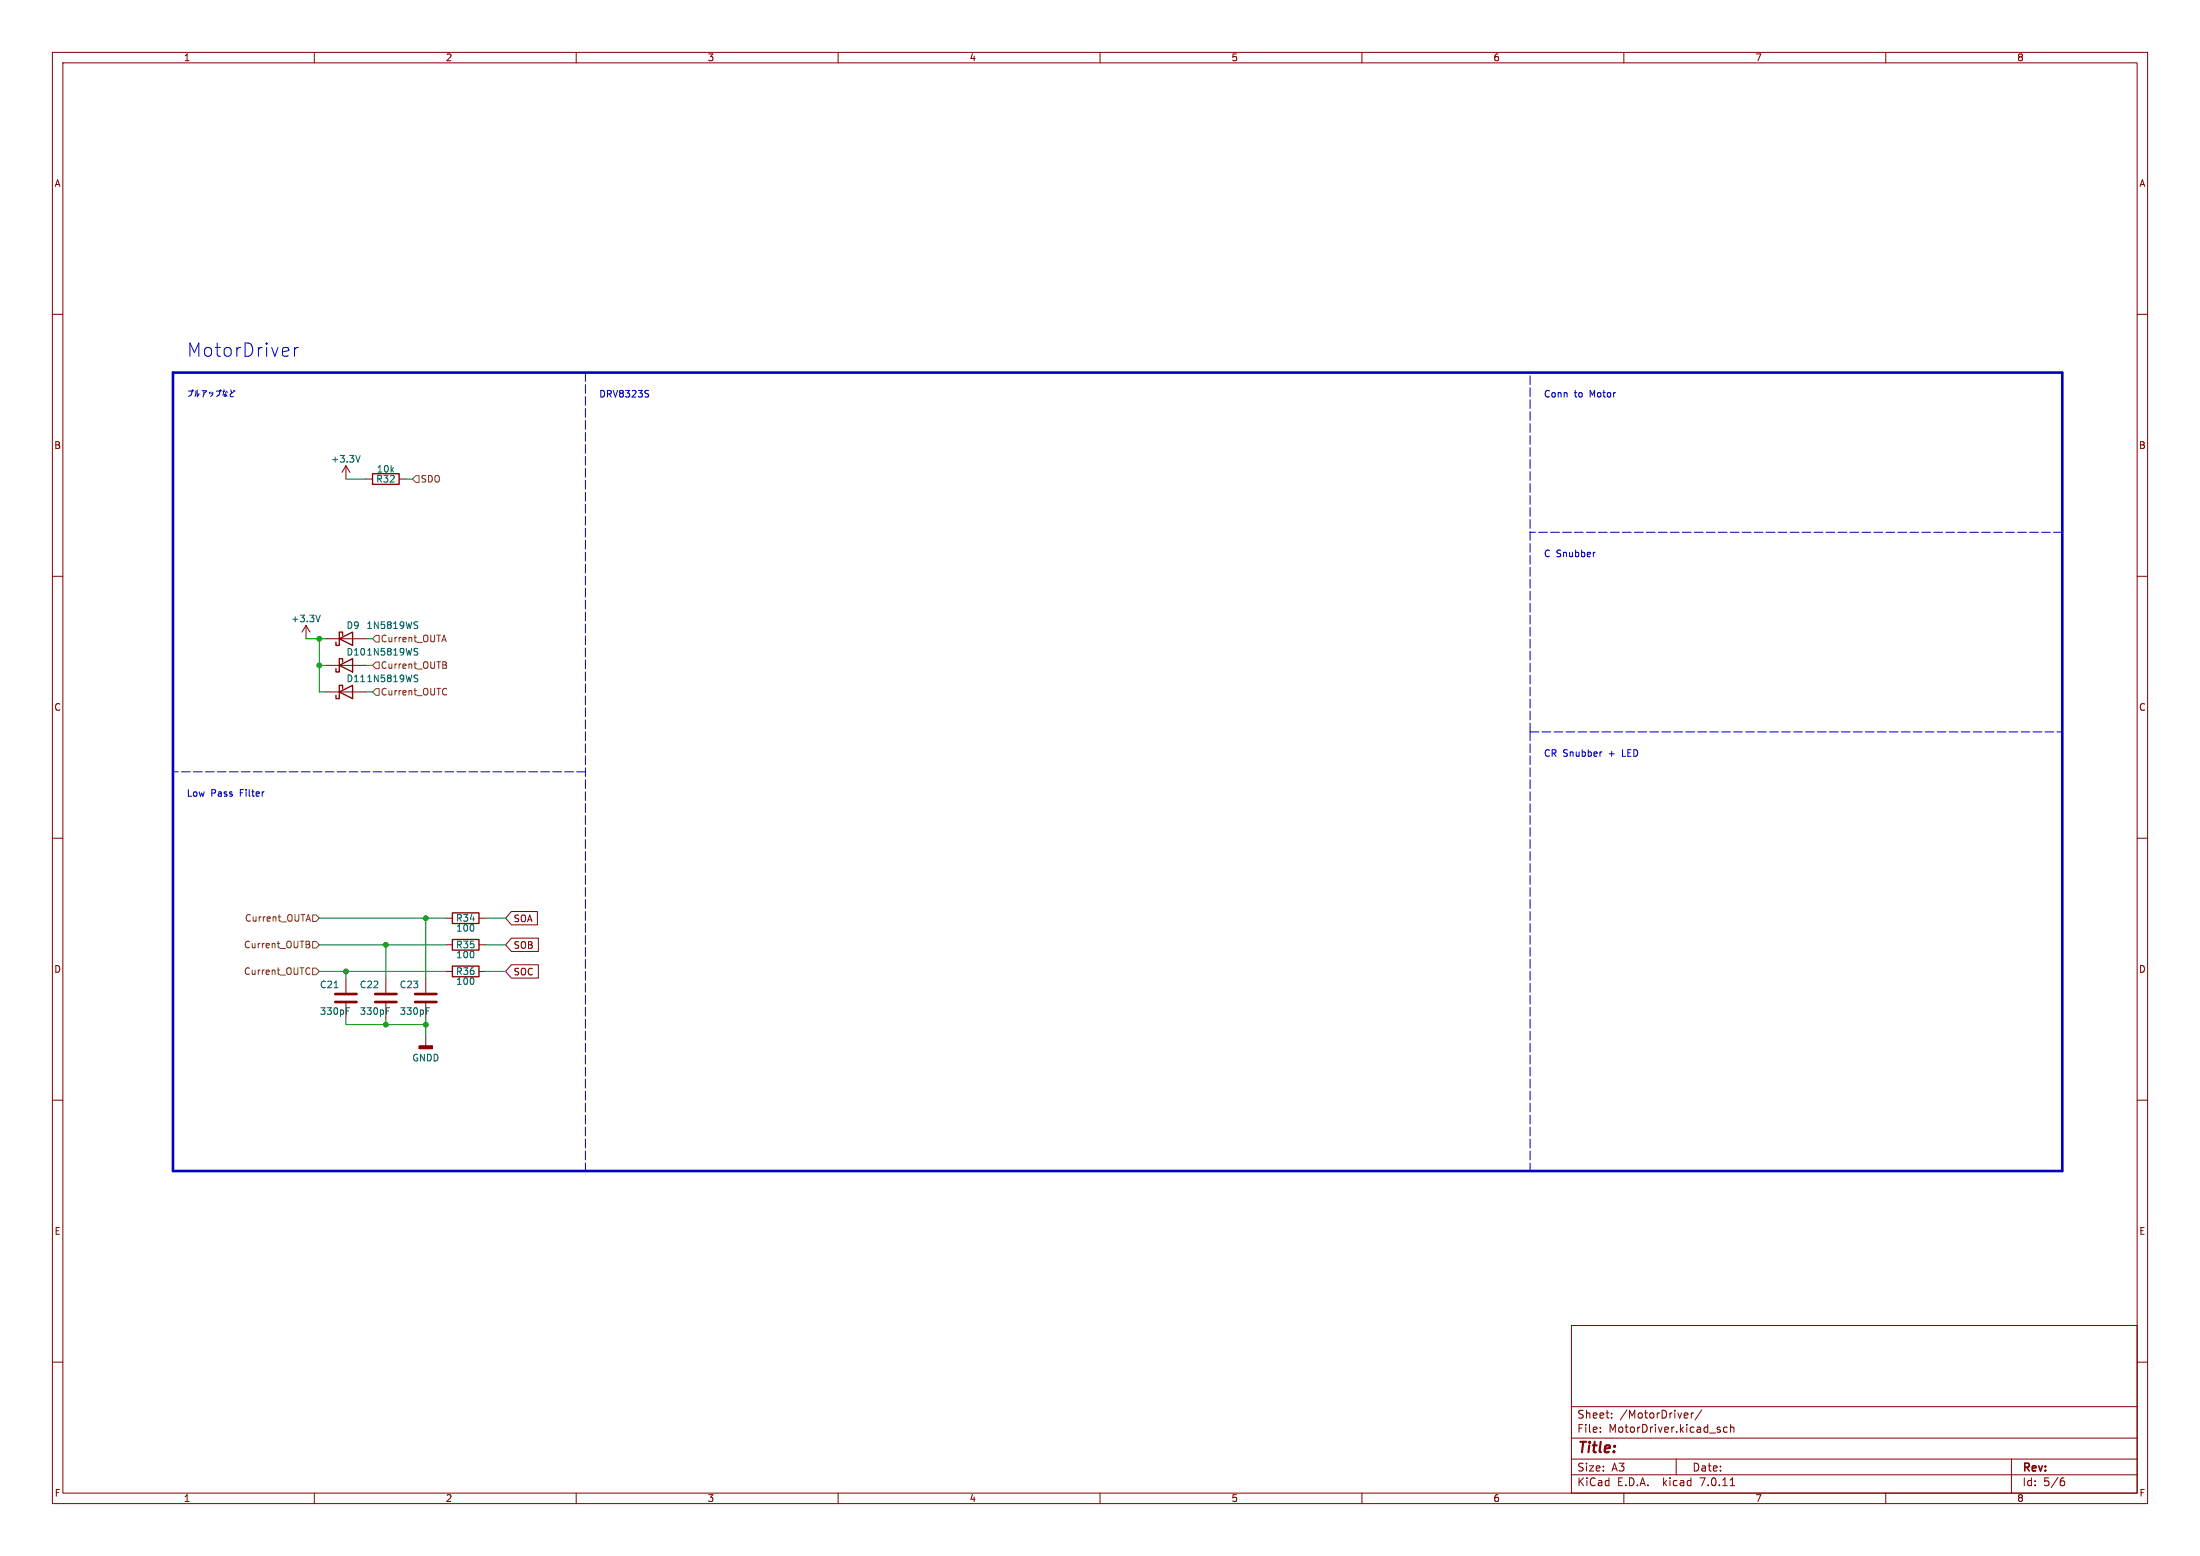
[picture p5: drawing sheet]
<svg xmlns="http://www.w3.org/2000/svg" width="420mm" height="297mm" viewBox="0 0 420 297" stroke-linecap="round" stroke-linejoin="round" font-family="sans-serif">
<g fill="none" stroke="#840000" stroke-width=".19">
<path d="M10 10h400v277h-400zM12 12h396v273h-396zM60 10v2M110 10v2M160 10v2M210 10v2M260 10v2M310 10v2M360 10v2M10 60h2M408 60h2M66 88.9v2.5"/>
<path d="M66 88.9l-.7 1.3M66 88.9l.8 1.3M69.8 91.4h1.3M76.2 91.4h1.3M10 110h2M58.4 119.4l-.7 1.3M58.4 119.4v2.5M58.4 119.4l.8 1.3M408 110h2M62.2 132.1h7.6M62.2 127h7.6M62.2 121.9h7.6"/>
<path d="M10 160h2M408 160h2M85.1 175.3h1.3M91.4 175.3h1.3M97.6 179.1h5.2v2.5h-5.2l-1.1-1.3zM97.6 174h5v2.5h-5l-1.1-1.2zM66 186.7v2.8M66 191.5v2.8M73.7 186.7v2.8M73.7 191.5v2.8M81.3 186.7v2.8M81.3 191.5v2.8"/>
<path d="M81.3 198.1v1.5M85.1 180.3h1.3M85.1 185.4h1.3M91.4 180.3h1.3M91.4 185.4h1.3M97.6 184.1h5.2v2.6h-5.2l-1.1-1.3zM10 210h2M408 210h2M10 260h2M300 253h108v32h-108zM408 260h2M300 278.5h108"/>
<path d="M300 274.5h108M300 268.5h108M305.5 273.2v.2M305.5 272.5v.1M307.7 270.5v.2M307.7 269.8v.1M320 278.5v3M322 269.7l.2 .3-.7 .2M322.2 270.6l-.2 .1M322.9 269.7v1M323.3 269.7l-.3 .1-.1 .2M324.9 269.1l-1.3 1.9"/>
<path d="M329.7 272.5l-.4-.1-.3 .3 .2 .6h.5M330.4 272.5l.2-.1 .3 .1 .1 .9M330.4 271.9v1.5M384 278.5v6.5M60 285v2M110 285v2M160 285v2M210 285v2M260 285v2M300 281.5h108M310 285v2M330.3 283.6h.9"/>
<path d="M360 285v2M393.6 282.7h.3l.3 .2-.1 .5-.5 .2M394 282.1l-.4 .1"/>
</g>
<path d="M80 199.6h2.5v.6h-2.5z" fill="#840000" stroke="#840000" stroke-width=".25"/>
<path d="M64 191.3h4.1M64 189.7h4.1M71.6 191.3h4.1M71.6 189.7h4.1M79.2 191.3h4.1M79.2 189.7h4.1" fill="none" stroke="#840000" stroke-width=".51"/>
<g fill="none" stroke="#006464" stroke-width=".19">
<path d="M68.8 86.9l-.5 1.3M61.1 117.4l-.4 1.3M79.3 119.3l.3 .1 .2 .3-.3 .3h-.3M79.3 118.7l.5 .1M68.9 130.1h.7M79.3 129.5l.3 .1 .2 .3-.3 .2h-.3M79.3 124.4l.3 .1 .2 .3-.3 .2h-.3M79.3 128.8l.5 .1M79.3 123.8h.5M63.8 188.5h.7M66.2 193h.4M66.2 192.3h.6"/>
<path d="M73.8 193h.4M73.8 192.3h.6M81.4 193h.4M81.4 192.3h.6"/>
</g>
<path d="M71.1 90.4h5.1v2.1h-5.1zM64.8 132.1l2.5-1.3v2.6zM64.8 127l2.5-1.3v2.6zM64.8 121.9l2.5-1.2v2.5zM65.4 131.4v-.6h-.6v2.6h-.7v-.7M65.4 126.4v-.7h-.6v2.6h-.7v-.7M65.4 121.3v-.6h-.6v2.5h-.7v-.6M86.4 179.3h5v2.1h-5zM86.4 174.2h5v2.1h-5zM86.4 184.4h5v2h-5z" fill="none" stroke="#840000" stroke-width=".25"/>
<g fill="none" stroke="#725600" stroke-width=".19">
<path d="M79.4 90.8h.6v1.3h-.6l-.7-.7zM71.1 121.9l.7-.6h.6v1.3h-.6zM71.8 126.4h.6v1.2h-.6l-.7-.6zM71.8 131.4h.6v1.3h-.6l-.7-.6zM84.5 122.1h.6M84.5 126.3l.6 .1 .1 .3-.2 .2M84.5 126.9h.5M84.8 121.2l.4 1.3M85 126.9l.3 .3-.1 .3-.7 .1M85 131.4l.3 .1M85.3 132.5l-.3 .2M58.4 179.6l.6 .2 .1 .2-.2 .3"/>
<path d="M58.6 175.5h.6M58.9 174.6l.4 1.2M59.7 179.7h.6l.7 .6-.7 .7h-.6zM59.7 174.6h.6l.7 .7-.7 .6h-.6zM58.4 180.3h.5M58.8 184.7l.4 .2M58.9 180.3l.3 .2-.1 .3-.7 .1M59.2 185.9l-.4 .1M59.7 184.8h.6l.7 .6-.7 .7h-.6z"/>
</g>
<path d="M56.2 66.3v1.7M56.9 66.3a.65 .65 0 0 0-.7 .5M123.6 75.2l.2 .2-.2 .4M123.7 74.5l.1 .1M304.5 105.4l-.2 .1M305.8 143.5l-.2 .1" fill="none" stroke="#0000c2" stroke-width=".19"/>
<path d="M111.8 71.1v152.4M393.7 101.6h-101.6M292.1 139.7v-68.6M292.1 139.7h101.6M292.1 139.7v83.8M111.8 147.3h-78.8" fill="none" stroke="#0000c2" stroke-width=".19" stroke-dasharray="1.7 .6"/>
<path d="M33 71.1h360.7v152.4h-360.7z" fill="none" stroke="#0000c2" stroke-width=".5"/>
<g fill="none" stroke="#009600" stroke-width=".19">
<path d="M66 91.4h3.8M77.5 91.4h1.2M58.4 121.9h3.8M61 121.9v10.2h1.2M61 127h1.2M69.8 132.1h1.3M69.8 121.9h1.3M69.8 127h1.3M61 175.3h24.1M81.3 175.3v11.4M92.7 175.3h3.8M61 180.3h24.1"/>
<path d="M61 185.4h24.1M66 185.4v1.3M66 194.3v1.3h15.3M73.7 180.3v6.4M73.7 194.3v1.3M81.3 194.3v3.8M92.7 180.3h3.8M92.7 185.4h3.8"/>
</g>
<g fill="#009600" stroke="#009600" stroke-width=".19">
<circle cx="61" cy="127" r=".46"/>
<circle cx="61" cy="121.9" r=".46"/>
<circle cx="66" cy="185.4" r=".46"/>
<circle cx="73.7" cy="195.6" r=".46"/>
<circle cx="81.3" cy="195.6" r=".46"/>
<circle cx="81.3" cy="175.3" r=".46"/>
<circle cx="73.7" cy="180.3" r=".46"/>
</g>
<text font-size="3.5" fill="#0000c2" x="35.6" y="68.3">MotorDriver</text>
<text font-size="2.8" fill="#840000" x="301" y="277.9">Title:</text>
<g font-size="2.1" fill="#840000">
<text x="301" y="273.7">File:</text>
<text x="301" y="271">Sheet:</text>
<text x="307.1" y="273.7">MotorDriver.kicad_sch</text>
<text x="309.2" y="271">/MotorDriver/</text>
<text x="301" y="281.1">Size:</text>
<text x="307.6" y="281.1">A3</text>
<text x="323" y="281.1">Date:</text>
<text x="386" y="281.3">Rev:</text>
<text x="301" y="283.9">KiCad</text>
<text x="308.7" y="283.9">E.D.A.</text>
<text x="317.6" y="283.9">kicad</text>
<text x="324.8" y="283.9">7.0.11</text>
<text x="386" y="283.9">Id:</text>
<text x="390.1" y="283.9">5/6</text>
</g>
<g font-size="1.8" fill="#840000">
<text x="35" y="11.9">1</text>
<text x="85" y="11.9">2</text>
<text x="135" y="11.9">3</text>
<text x="185" y="11.9">4</text>
<text x="235" y="11.9">5</text>
<text x="285" y="11.9">6</text>
<text x="335" y="11.9">7</text>
<text x="385" y="11.9">8</text>
<text x="10.3" y="35.9">A</text>
<text x="408.3" y="35.9">A</text>
<text x="10.3" y="85.9">B</text>
<text x="408.2" y="85.9">B</text>
<text x="10.3" y="135.9">C</text>
<text x="408.2" y="135.9">C</text>
<text x="97.9" y="176.2">SOA</text>
<text x="10.3" y="185.9">D</text>
<text x="97.9" y="181.3">SOB</text>
<text x="408.2" y="185.9">D</text>
<text x="97.9" y="186.4">SOC</text>
<text x="10.3" y="235.9">E</text>
<text x="408.3" y="235.9">E</text>
<text x="10.3" y="285.9">F</text>
<text x="35" y="286.9">1</text>
<text x="85" y="286.9">2</text>
<text x="135" y="286.9">3</text>
<text x="185" y="286.9">4</text>
<text x="235" y="286.9">5</text>
<text x="285" y="286.9">6</text>
<text x="335" y="286.9">7</text>
<text x="385" y="286.9">8</text>
<text x="408.3" y="285.9">F</text>
</g>
<g font-size="1.8" fill="#0000c2">
<text x="35.6" y="76">þÿ0×0ë0¢0Ã0×0j0i</text>
<text x="114.3" y="76">DRV8323S</text>
<text x="294.6" y="76">Conn</text>
<text x="300.5" y="76">to</text>
<text x="303.6" y="76">Motor</text>
<text x="294.6" y="106.4">C Snubber</text>
<text x="294.6" y="144.5">CR Snubber</text>
<text x="307.2" y="144.5">+</text>
<text x="309.9" y="144.5">LED</text>
<text x="35.6" y="152.2">Low</text>
<text x="40.2" y="152.2">Pass</text>
<text x="45.9" y="152.2">Filter</text>
</g>
<g font-size="1.8" fill="#006464">
<text x="63.1" y="88.5">+3.3V</text>
<text x="71.7" y="92.3">R32</text>
<text x="71.8" y="90.4">10k</text>
<text x="55.5" y="119">+3.3V</text>
<text x="66" y="120.2">D9</text>
<text x="66" y="125.3">D10</text>
<text x="69.9" y="125.3">1N5819WS</text>
<text x="69.9" y="120.2">1N5819WS</text>
<text x="66" y="130.4">D11</text>
<text x="69.9" y="130.4">1N5819WS</text>
<text x="87" y="176.1">R34</text>
<text x="87" y="178">100</text>
<text x="87" y="181.2">R35</text>
<text x="87" y="183.1">100</text>
<text x="61" y="188.8">C21</text>
<text x="68.6" y="188.8">C22</text>
<text x="76.2" y="188.8">C23</text>
<text x="87" y="186.3">R36</text>
<text x="87" y="188.2">100</text>
<text x="61" y="193.9">330pF</text>
<text x="68.6" y="193.9">330pF</text>
<text x="76.2" y="193.9">330pF</text>
<text x="78.6" y="202.8">GNDD</text>
</g>
<g font-size="1.8" fill="#725600">
<text x="80.2" y="92.3">SDO</text>
<text x="72.6" y="122.8">Current_OUTA</text>
<text x="72.6" y="127.9">Current_OUTB</text>
<text x="72.6" y="132.9">Current_OUTC</text>
<text x="46.7" y="176.1">Current_OUTA</text>
<text x="46.5" y="181.2">Current_OUTB</text>
<text x="46.5" y="186.3">Current_OUTC</text>
</g>
</svg>
